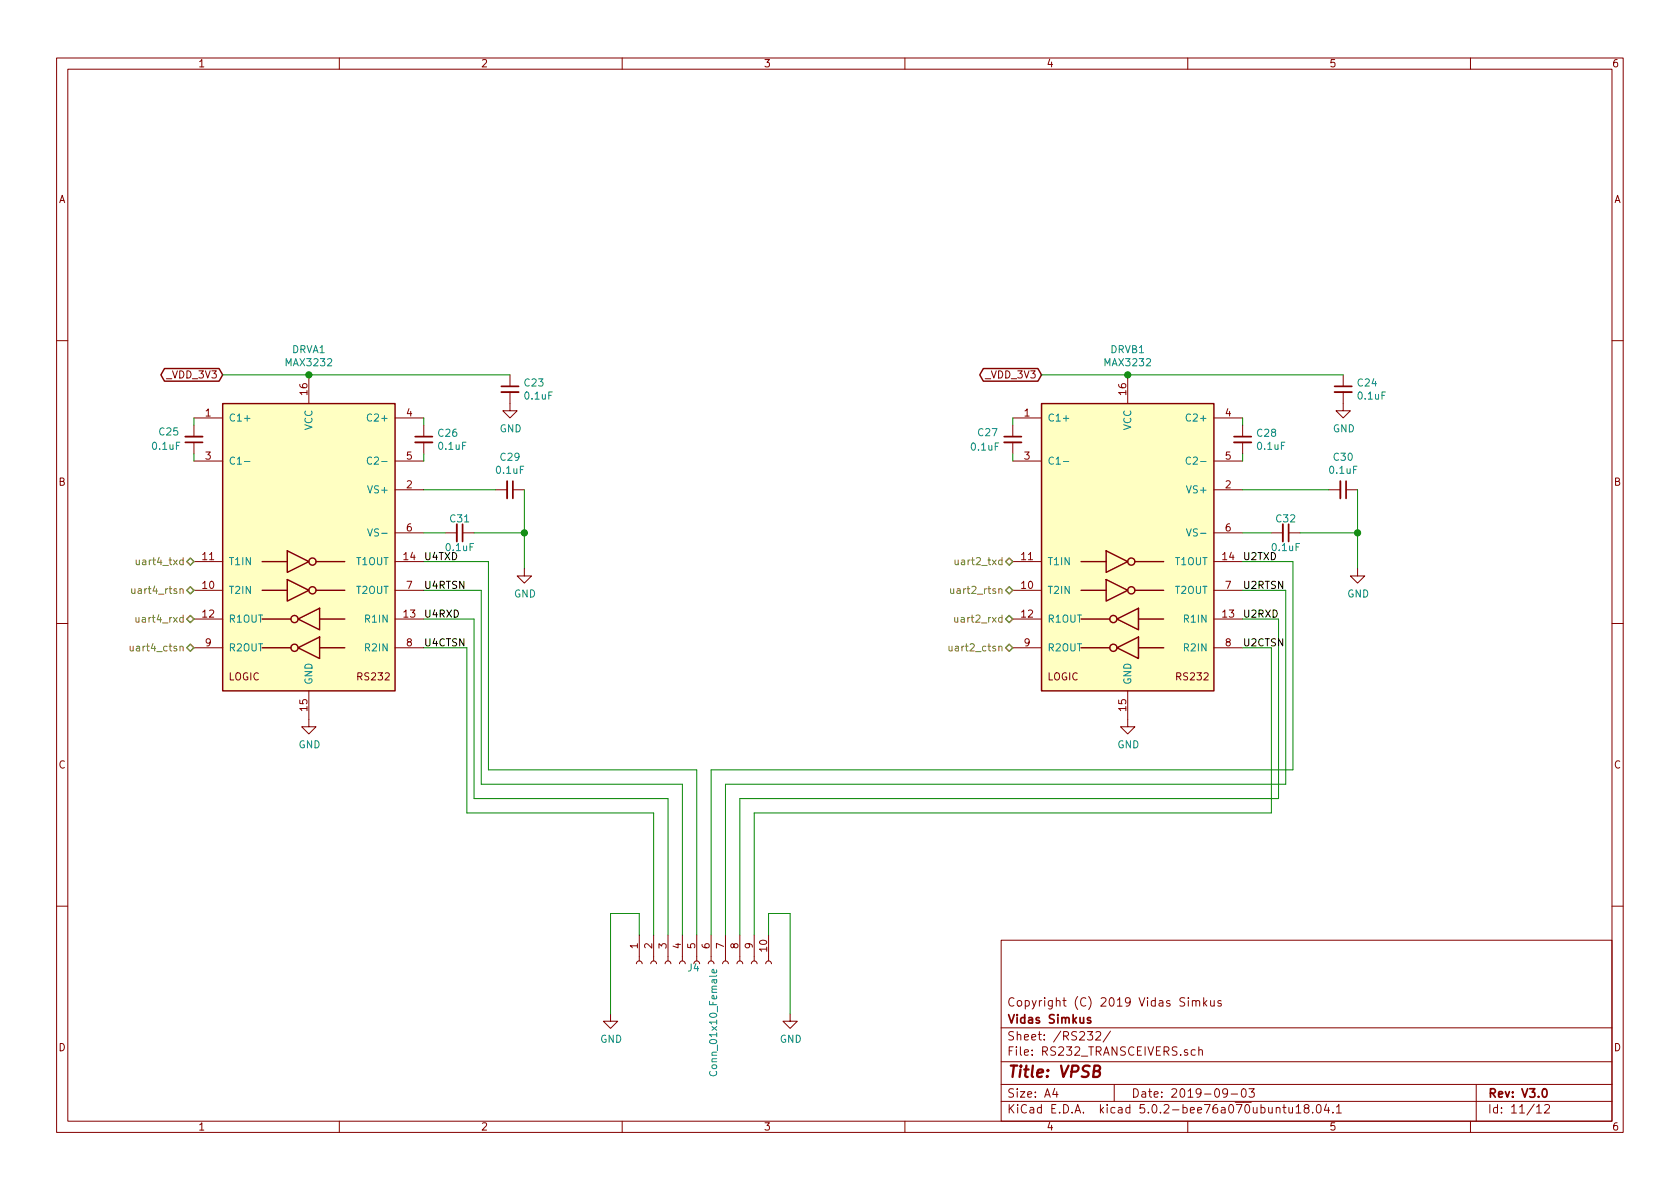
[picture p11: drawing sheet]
EESchema Schematic File Version 4
LIBS:BBB_SHIELD_V2-cache
EELAYER 26 0
EELAYER END
$Descr A4 11693 8268
encoding utf-8
Sheet 11 12
Title "VPSB"
Date "2019-09-03"
Rev "V3.0"
Comp "Vidas Simkus"
Comment1 "Copyright (C) 2019 Vidas Simkus"
Comment2 ""
Comment3 ""
Comment4 ""
$EndDescr
$Comp
L Interface_UART:MAX3232 DRVA1
U 1 1
P 2150 3800
F 0 "DRVA1" H 2150 5178 50  0000 C CNN
F 1 "MAX3232" H 2150 5087 50  0000 C CNN
F 2 "Package_SO:SOIC-16_3.9x9.9mm_P1.27mm" H 2200 2750 50  0001 L CNN
F 3 "" H 2150 3900 50  0001 C CNN
F 4 "296-19851-1-ND" H 0   0   50  0001 C CNN "DKPN"
F 5 "MAX3232ECDR" H 0   0   50  0001 C CNN "MFGPN"
F 6 "VER,2019-07-15,CT" H 0   0   50  0001 C CNN "NOTES"
	1    2150 3800
	1    0    0    -1  
$EndComp
$Comp
L Interface_UART:MAX3232 DRVB1
U 1 1
P 7850 3800
F 0 "DRVB1" H 7850 5178 50  0000 C CNN
F 1 "MAX3232" H 7850 5087 50  0000 C CNN
F 2 "Package_SO:SOIC-16_3.9x9.9mm_P1.27mm" H 7900 2750 50  0001 L CNN
F 3 "" H 7850 3900 50  0001 C CNN
F 4 "296-19851-1-ND" H 0   0   50  0001 C CNN "DKPN"
F 5 "MAX3232ECDR" H 0   0   50  0001 C CNN "MFGPN"
F 6 "VER,2019-07-15,CT" H 0   0   50  0001 C CNN "NOTES"
	1    7850 3800
	1    0    0    -1  
$EndComp
$Comp
L power:GND #PWR051
U 1 1
P 2150 5000
F 0 "#PWR051" H 2150 4750 50  0001 C CNN
F 1 "GND" H 2155 4827 50  0000 C CNN
F 2 "" H 2150 5000 50  0001 C CNN
F 3 "" H 2150 5000 50  0001 C CNN
	1    2150 5000
	1    0    0    -1  
$EndComp
$Comp
L power:GND #PWR052
U 1 1
P 7850 5000
F 0 "#PWR052" H 7850 4750 50  0001 C CNN
F 1 "GND" H 7855 4827 50  0000 C CNN
F 2 "" H 7850 5000 50  0001 C CNN
F 3 "" H 7850 5000 50  0001 C CNN
	1    7850 5000
	1    0    0    -1  
$EndComp
Text HLabel 1350 4100 0    50   BiDi ~ 0
uart4_rtsn
Text HLabel 1350 4500 0    50   BiDi ~ 0
uart4_ctsn
Text HLabel 1350 4300 0    50   BiDi ~ 0
uart4_rxd
Text HLabel 1350 3900 0    50   BiDi ~ 0
uart4_txd
Text HLabel 7050 4100 0    50   BiDi ~ 0
uart2_rtsn
Text HLabel 7050 4500 0    50   BiDi ~ 0
uart2_ctsn
Text HLabel 7050 4300 0    50   BiDi ~ 0
uart2_rxd
Text HLabel 7050 3900 0    50   BiDi ~ 0
uart2_txd
$Comp
L Device:C_Small C25
U 1 1
P 1350 3050
F 0 "C25" H 1600 3000 50  0000 R CNN
F 1 "0.1uF" H 1650 3100 50  0000 R CNN
F 2 "Capacitor_SMD:C_0805_2012Metric" H 1350 3050 50  0001 C CNN
F 3 "" H 1350 3050 50  0001 C CNN
F 4 "1276-1003-1-ND " H 0   0   50  0001 C CNN "DKPN"
F 5 "SAMSUNG" H 0   0   50  0001 C CNN "MFG"
F 6 "CL21B104KBCNNNC" H 0   0   50  0001 C CNN "MFGPN"
F 7 "X7R" H 0   0   50  0001 C CNN "TEMPCO"
F 8 "50" H 0   0   50  0001 C CNN "VOLTAGE"
F 9 "VER,2019-07-17,REEL" H 0   0   50  0001 C CNN "NOTES"
	1    1350 3050
	-1   0    0    1   
$EndComp
$Comp
L Device:C_Small C26
U 1 1
P 2950 3050
F 0 "C26" H 3042 3096 50  0000 L CNN
F 1 "0.1uF" H 3042 3005 50  0000 L CNN
F 2 "Capacitor_SMD:C_0805_2012Metric" H 2950 3050 50  0001 C CNN
F 3 "" H 2950 3050 50  0001 C CNN
F 4 "1276-1003-1-ND " H 0   0   50  0001 C CNN "DKPN"
F 5 "SAMSUNG" H 0   0   50  0001 C CNN "MFG"
F 6 "CL21B104KBCNNNC" H 0   0   50  0001 C CNN "MFGPN"
F 7 "X7R" H 0   0   50  0001 C CNN "TEMPCO"
F 8 "50" H 0   0   50  0001 C CNN "VOLTAGE"
F 9 "VER,2019-07-17,REEL" H 0   0   50  0001 C CNN "NOTES"
	1    2950 3050
	1    0    0    -1  
$EndComp
$Comp
L Device:C_Small C23
U 1 1
P 3550 2700
F 0 "C23" H 3642 2746 50  0000 L CNN
F 1 "0.1uF" H 3642 2655 50  0000 L CNN
F 2 "Capacitor_SMD:C_0805_2012Metric" H 3550 2700 50  0001 C CNN
F 3 "" H 3550 2700 50  0001 C CNN
F 4 "1276-1003-1-ND " H 0   0   50  0001 C CNN "DKPN"
F 5 "SAMSUNG" H 0   0   50  0001 C CNN "MFG"
F 6 "CL21B104KBCNNNC" H 0   0   50  0001 C CNN "MFGPN"
F 7 "X7R" H 0   0   50  0001 C CNN "TEMPCO"
F 8 "50" H 0   0   50  0001 C CNN "VOLTAGE"
F 9 "VER,2019-07-17,REEL" H 0   0   50  0001 C CNN "NOTES"
	1    3550 2700
	1    0    0    -1  
$EndComp
$Comp
L Device:C_Small C24
U 1 1
P 9350 2700
F 0 "C24" H 9442 2746 50  0000 L CNN
F 1 "0.1uF" H 9442 2655 50  0000 L CNN
F 2 "Capacitor_SMD:C_0805_2012Metric" H 9350 2700 50  0001 C CNN
F 3 "" H 9350 2700 50  0001 C CNN
F 4 "1276-1003-1-ND " H 0   0   50  0001 C CNN "DKPN"
F 5 "SAMSUNG" H 0   0   50  0001 C CNN "MFG"
F 6 "CL21B104KBCNNNC" H 0   0   50  0001 C CNN "MFGPN"
F 7 "X7R" H 0   0   50  0001 C CNN "TEMPCO"
F 8 "50" H 0   0   50  0001 C CNN "VOLTAGE"
F 9 "VER,2019-07-17,REEL" H 9350 2700 50  0001 C CNN "NOTES"
	1    9350 2700
	1    0    0    -1  
$EndComp
$Comp
L Device:C_Small C29
U 1 1
P 3550 3400
F 0 "C29" V 3321 3400 50  0000 C CNN
F 1 "0.1uF" V 3412 3400 50  0000 C CNN
F 2 "Capacitor_SMD:C_0805_2012Metric" H 3550 3400 50  0001 C CNN
F 3 "" H 3550 3400 50  0001 C CNN
F 4 "1276-1003-1-ND " H 0   0   50  0001 C CNN "DKPN"
F 5 "SAMSUNG" H 0   0   50  0001 C CNN "MFG"
F 6 "CL21B104KBCNNNC" H 0   0   50  0001 C CNN "MFGPN"
F 7 "X7R" H 0   0   50  0001 C CNN "TEMPCO"
F 8 "50" H 0   0   50  0001 C CNN "VOLTAGE"
F 9 "VER,2019-07-17,REEL" H 0   0   50  0001 C CNN "NOTES"
	1    3550 3400
	0    1    1    0   
$EndComp
$Comp
L Device:C_Small C31
U 1 1
P 3200 3700
F 0 "C31" V 3100 3700 50  0000 C CNN
F 1 "0.1uF" V 3300 3700 50  0000 C CNN
F 2 "Capacitor_SMD:C_0805_2012Metric" H 3200 3700 50  0001 C CNN
F 3 "" H 3200 3700 50  0001 C CNN
F 4 "1276-1003-1-ND " H 0   0   50  0001 C CNN "DKPN"
F 5 "SAMSUNG" H 0   0   50  0001 C CNN "MFG"
F 6 "CL21B104KBCNNNC" H 0   0   50  0001 C CNN "MFGPN"
F 7 "X7R" H 0   0   50  0001 C CNN "TEMPCO"
F 8 "50" H 0   0   50  0001 C CNN "VOLTAGE"
F 9 "VER,2019-07-17,REEL" H 0   0   50  0001 C CNN "NOTES"
	1    3200 3700
	0    1    1    0   
$EndComp
$Comp
L Device:C_Small C27
U 1 1
P 7050 3050
F 0 "C27" H 6800 3100 50  0000 L CNN
F 1 "0.1uF" H 6750 3000 50  0000 L CNN
F 2 "Capacitor_SMD:C_0805_2012Metric" H 7050 3050 50  0001 C CNN
F 3 "" H 7050 3050 50  0001 C CNN
F 4 "1276-1003-1-ND " H 0   0   50  0001 C CNN "DKPN"
F 5 "SAMSUNG" H 0   0   50  0001 C CNN "MFG"
F 6 "CL21B104KBCNNNC" H 0   0   50  0001 C CNN "MFGPN"
F 7 "X7R" H 0   0   50  0001 C CNN "TEMPCO"
F 8 "50" H 0   0   50  0001 C CNN "VOLTAGE"
F 9 "VER,2019-07-17,REEL" H 0   0   50  0001 C CNN "NOTES"
	1    7050 3050
	1    0    0    -1  
$EndComp
$Comp
L Device:C_Small C28
U 1 1
P 8650 3050
F 0 "C28" H 8742 3096 50  0000 L CNN
F 1 "0.1uF" H 8742 3005 50  0000 L CNN
F 2 "Capacitor_SMD:C_0805_2012Metric" H 8650 3050 50  0001 C CNN
F 3 "" H 8650 3050 50  0001 C CNN
F 4 "1276-1003-1-ND " H 0   0   50  0001 C CNN "DKPN"
F 5 "SAMSUNG" H 0   0   50  0001 C CNN "MFG"
F 6 "CL21B104KBCNNNC" H 0   0   50  0001 C CNN "MFGPN"
F 7 "X7R" H 0   0   50  0001 C CNN "TEMPCO"
F 8 "50" H 0   0   50  0001 C CNN "VOLTAGE"
F 9 "VER,2019-07-17,REEL" H 0   0   50  0001 C CNN "NOTES"
	1    8650 3050
	1    0    0    -1  
$EndComp
$Comp
L Device:C_Small C30
U 1 1
P 9350 3400
F 0 "C30" V 9121 3400 50  0000 C CNN
F 1 "0.1uF" V 9212 3400 50  0000 C CNN
F 2 "Capacitor_SMD:C_0805_2012Metric" H 9350 3400 50  0001 C CNN
F 3 "" H 9350 3400 50  0001 C CNN
F 4 "1276-1003-1-ND " H 0   0   50  0001 C CNN "DKPN"
F 5 "SAMSUNG" H 0   0   50  0001 C CNN "MFG"
F 6 "CL21B104KBCNNNC" H 0   0   50  0001 C CNN "MFGPN"
F 7 "X7R" H 0   0   50  0001 C CNN "TEMPCO"
F 8 "50" H 0   0   50  0001 C CNN "VOLTAGE"
F 9 "VER,2019-07-17,REEL" H 0   0   50  0001 C CNN "NOTES"
	1    9350 3400
	0    1    1    0   
$EndComp
$Comp
L Device:C_Small C32
U 1 1
P 8950 3700
F 0 "C32" V 8850 3700 50  0000 C CNN
F 1 "0.1uF" V 9050 3700 50  0000 C CNN
F 2 "Capacitor_SMD:C_0805_2012Metric" H 8950 3700 50  0001 C CNN
F 3 "" H 8950 3700 50  0001 C CNN
F 4 "1276-1003-1-ND " H 0   0   50  0001 C CNN "DKPN"
F 5 "SAMSUNG" H 0   0   50  0001 C CNN "MFG"
F 6 "CL21B104KBCNNNC" H 0   0   50  0001 C CNN "MFGPN"
F 7 "X7R" H 0   0   50  0001 C CNN "TEMPCO"
F 8 "50" H 0   0   50  0001 C CNN "VOLTAGE"
F 9 "VER,2019-07-17,REEL" H 0   0   50  0001 C CNN "NOTES"
	1    8950 3700
	0    1    1    0   
$EndComp
Wire Wire Line
	2950 3700 3100 3700
Wire Wire Line
	2950 3400 3450 3400
Wire Wire Line
	3300 3700 3650 3700
Wire Wire Line
	3650 3700 3650 3400
Wire Wire Line
	3650 3700 3650 3950
Connection ~ 3650 3700
Wire Wire Line
	1350 2900 1350 2950
Wire Wire Line
	1350 3150 1350 3200
Wire Wire Line
	2950 2900 2950 2950
Wire Wire Line
	2950 3150 2950 3200
Wire Wire Line
	8650 3400 9250 3400
Wire Wire Line
	8650 3700 8850 3700
Wire Wire Line
	9050 3700 9450 3700
Wire Wire Line
	9450 3700 9450 3400
Wire Wire Line
	8650 2900 8650 2950
Wire Wire Line
	8650 3150 8650 3200
Wire Wire Line
	7050 2900 7050 2950
Wire Wire Line
	7050 3150 7050 3200
Wire Wire Line
	9450 3700 9450 3950
Connection ~ 9450 3700
$Comp
L power:GND #PWR050
U 1 1
P 9450 3950
F 0 "#PWR050" H 9450 3700 50  0001 C CNN
F 1 "GND" H 9455 3777 50  0000 C CNN
F 2 "" H 9450 3950 50  0001 C CNN
F 3 "" H 9450 3950 50  0001 C CNN
	1    9450 3950
	1    0    0    -1  
$EndComp
$Comp
L power:GND #PWR049
U 1 1
P 3650 3950
F 0 "#PWR049" H 3650 3700 50  0001 C CNN
F 1 "GND" H 3655 3777 50  0000 C CNN
F 2 "" H 3650 3950 50  0001 C CNN
F 3 "" H 3650 3950 50  0001 C CNN
	1    3650 3950
	1    0    0    -1  
$EndComp
$Comp
L power:GND #PWR047
U 1 1
P 3550 2800
F 0 "#PWR047" H 3550 2550 50  0001 C CNN
F 1 "GND" H 3555 2627 50  0000 C CNN
F 2 "" H 3550 2800 50  0001 C CNN
F 3 "" H 3550 2800 50  0001 C CNN
	1    3550 2800
	1    0    0    -1  
$EndComp
$Comp
L power:GND #PWR048
U 1 1
P 9350 2800
F 0 "#PWR048" H 9350 2550 50  0001 C CNN
F 1 "GND" H 9355 2627 50  0000 C CNN
F 2 "" H 9350 2800 50  0001 C CNN
F 3 "" H 9350 2800 50  0001 C CNN
	1    9350 2800
	1    0    0    -1  
$EndComp
Wire Wire Line
	2150 2600 3550 2600
Wire Wire Line
	7850 2600 9350 2600
Text GLabel 1550 2600 0    50   BiDi ~ 0
_VDD_3V3
Text GLabel 7250 2600 0    50   BiDi ~ 0
_VDD_3V3
Wire Wire Line
	7250 2600 7850 2600
Connection ~ 7850 2600
Wire Wire Line
	1550 2600 2150 2600
Connection ~ 2150 2600
Wire Wire Line
	2950 3900 3400 3900
Wire Wire Line
	2950 4100 3350 4100
Wire Wire Line
	2950 4300 3300 4300
Wire Wire Line
	2950 4500 3250 4500
Wire Wire Line
	3250 4500 3250 5650
Wire Wire Line
	3300 4300 3300 5550
Wire Wire Line
	3350 4100 3350 5450
Wire Wire Line
	3400 3900 3400 5350
Wire Wire Line
	3250 5650 4550 5650
Wire Wire Line
	8650 4100 8950 4100
Wire Wire Line
	8950 4100 8950 5450
Wire Wire Line
	8950 5450 5050 5450
Wire Wire Line
	8650 4300 8900 4300
Wire Wire Line
	8900 4300 8900 5550
Wire Wire Line
	8900 5550 5150 5550
Wire Wire Line
	8850 5650 8850 4500
Wire Wire Line
	8850 4500 8650 4500
Wire Wire Line
	8650 3900 9000 3900
Wire Wire Line
	9000 3900 9000 5350
$Comp
L power:GND #PWR054
U 1 1
P 5500 7050
F 0 "#PWR054" H 5500 6800 50  0001 C CNN
F 1 "GND" H 5505 6877 50  0000 C CNN
F 2 "" H 5500 7050 50  0001 C CNN
F 3 "" H 5500 7050 50  0001 C CNN
	1    5500 7050
	1    0    0    -1  
$EndComp
$Comp
L power:GND #PWR053
U 1 1
P 4250 7050
F 0 "#PWR053" H 4250 6800 50  0001 C CNN
F 1 "GND" H 4255 6877 50  0000 C CNN
F 2 "" H 4250 7050 50  0001 C CNN
F 3 "" H 4250 7050 50  0001 C CNN
	1    4250 7050
	1    0    0    -1  
$EndComp
Text Label 8650 3900 0    50   ~ 0
U2TXD
Text Label 8650 4100 0    50   ~ 0
U2RTSN
Text Label 8650 4300 0    50   ~ 0
U2RXD
Text Label 8650 4500 0    50   ~ 0
U2CTSN
Text Label 2950 3900 0    50   ~ 0
U4TXD
Text Label 2950 4100 0    50   ~ 0
U4RTSN
Text Label 2950 4300 0    50   ~ 0
U4RXD
Text Label 2950 4500 0    50   ~ 0
U4CTSN
$Comp
L Connector:Conn_01x10_Female J4
U 1 1
P 4850 6700
F 0 "J4" V 4877 6676 50  0000 L CNN
F 1 "Conn_01x10_Female" H 4877 6585 50  0000 L CNN
F 2 "CUSTOM_FOOTPRINTS:10_POS_SPRING_TERM" H 4850 6700 50  0001 C CNN
F 3 "~" H 4850 6700 50  0001 C CNN
F 4 "VER,2019-07-16,BULK" H 0   0   50  0001 C CNN "NOTES"
	1    4850 6700
	0    -1   1    0   
$EndComp
Wire Wire Line
	4250 6350 4450 6350
Wire Wire Line
	4450 6350 4450 6500
Wire Wire Line
	4250 6350 4250 7050
Wire Wire Line
	5350 6500 5350 6350
Wire Wire Line
	5350 6350 5500 6350
Wire Wire Line
	5500 6350 5500 7050
Wire Wire Line
	4550 5650 4550 6500
Wire Wire Line
	4650 5550 4650 6500
Wire Wire Line
	3300 5550 4650 5550
Wire Wire Line
	4750 5450 4750 6500
Wire Wire Line
	3350 5450 4750 5450
Wire Wire Line
	4850 5350 4850 6500
Wire Wire Line
	3400 5350 4850 5350
Wire Wire Line
	5250 5650 8850 5650
Wire Wire Line
	5250 6500 5250 5650
Wire Wire Line
	5150 5550 5150 6500
Wire Wire Line
	5050 6500 5050 5450
Wire Wire Line
	4950 5350 4950 6500
Wire Wire Line
	4950 5350 9000 5350
$EndSCHEMATC
